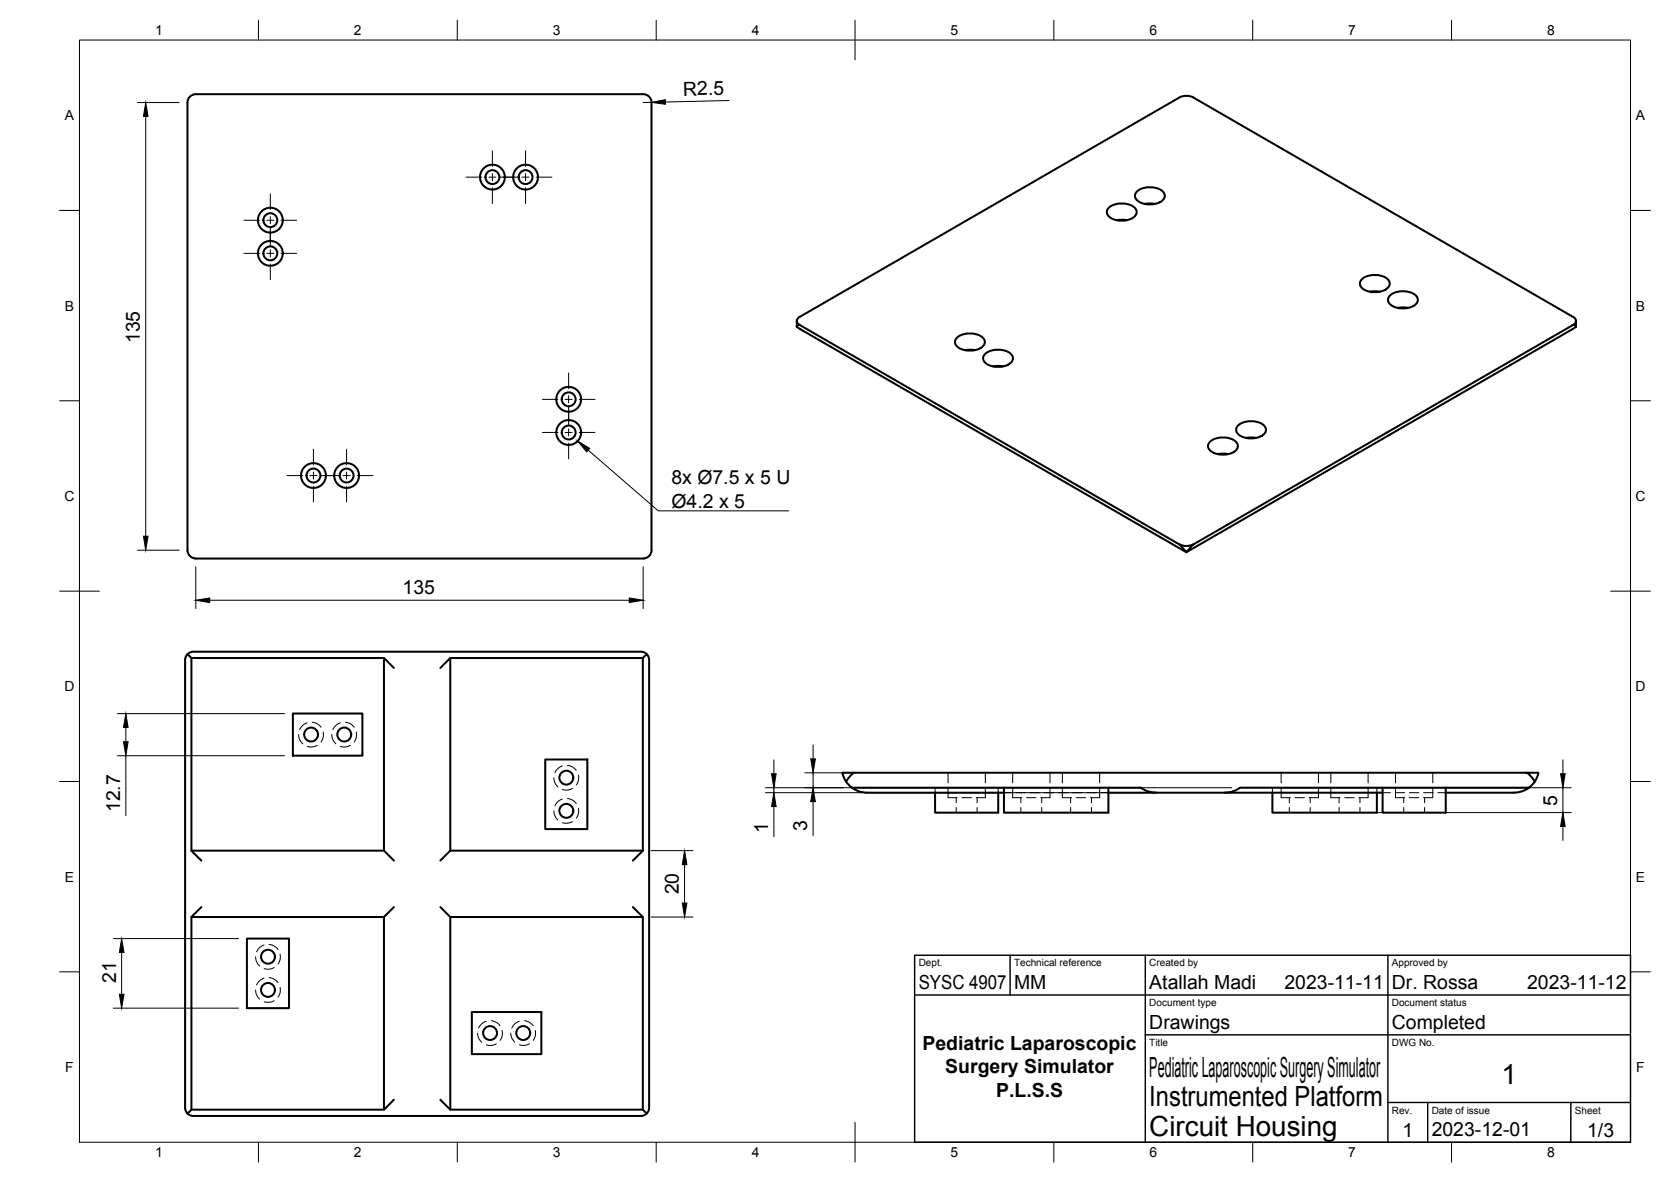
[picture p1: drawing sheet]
<svg xmlns="http://www.w3.org/2000/svg" width="420mm" height="297mm" viewBox="0 0 420 297" stroke-linecap="round" stroke-linejoin="round" font-family="sans-serif">
<!-- layer: Visible -->
<g fill="none" stroke="#000" stroke-width=".51">
<path d="M278.9 52.2a5.2 5.2 0 0 1 6.7 .4 1.82 1.82 0 0 1-1.5 2.5 5.2 5.2 0 0 1-5.6-1.1 1.42 1.42 0 0 1 .4-1.8zM280.8 55.3h2.5M285.9 48.1a5.2 5.2 0 0 1 6.8 .4 1.82 1.82 0 0 1-1.5 2.5 5.2 5.2 0 0 1-5.6-1.1 1.42 1.42 0 0 1 .3-1.8zM287.9 51.2h2.5M342.5 70.1a5.2 5.2 0 0 1 6.7 .5 1.82 1.82 0 0 1-1.4 2.5 5.2 5.2 0 0 1-5.7-1.1 1.42 1.42 0 0 1 .4-1.9zM344.4 73.3h2.5M349.6 74.2a5.2 5.2 0 0 1 6.7 .4 1.82 1.82 0 0 1-1.5 2.6 5.2 5.2 0 0 1-5.6-1.1 1.42 1.42 0 0 1 .4-1.9zM351.5 77.4h2.5M200.3 82.1l98 56.7M200.3 82.1l.3-.4h.5l95.5 55.1 1.7 2M200.3 80.7v1.4M240.7 84.8a5.2 5.2 0 0 1 6.7 .5 1.82 1.82 0 0 1-1.5 2.5 5.2 5.2 0 0 1-5.6-1.1 1.42 1.42 0 0 1 .4-1.9z"/>
<path d="M242.6 88h2.5M247.7 88.9a5.2 5.2 0 0 1 6.8 .4 1.82 1.82 0 0 1-1.5 2.6 5.2 5.2 0 0 1-5.6-1.2 1.42 1.42 0 0 1 .3-1.8zM249.7 92.1h2.5M395.5 81.7a1.06 1.06 0 0 0 .8-1.1 1.06 1.06 0 0 0-.8-1l-95.4-55.1a3.9 3.9 0 0 0-3.6 0l-95.4 55.1a1.08 1.08 0 0 0-.8 1 1.08 1.08 0 0 0 .8 1.1M396.3 82.1l-.3-.4h-.5l-95.4 55.1M396.3 80.7v1.4M396.3 82.1l-98 56.7M304.3 111a5.2 5.2 0 0 1 6.8 .4 1.82 1.82 0 0 1-1.5 2.5 5.2 5.2 0 0 1-5.7-1.1 1.42 1.42 0 0 1 .4-1.8zM306.2 114.1h2.6M311.4 106.9a5.2 5.2 0 0 1 6.7 .4 1.82 1.82 0 0 1-1.5 2.5 5.2 5.2 0 0 1-5.6-1.1 1.42 1.42 0 0 1 .4-1.8zM313.3 110h2.5M47.1 138.3v-112.5a2.08 2.08 0 0 1 2.1-2.1h112.5a2.08 2.08 0 0 1 2.1 2.1v112.5"/>
<path d="M47.1 138.3a2.08 2.08 0 0 0 2.1 2l112.5 .1a2.12 2.12 0 0 0 2.1-2.1M296.5 136.8a3.9 3.9 0 0 0 3.6 0M300.1 136.8l-1.8 1.9M47.2 164.4l-.7 1.3v112.9l.7 1.2M48.1 165.4v48.4l2.5 2.5M73.6 179.3h17.5v10.6h-17.5zM96.5 165.4v48.4l2.5 2.5M113.2 165.4l-2.5 2.5M161.6 165.4h-48.4v48.4M162.6 164.4l-1.3-.6h-112.9l-1.2 .6 .9 1h48.4l2.5 2.5M137.1 190.9h10.6v17.5h-10.6zM212.7 196.4l1.5 1.5"/>
<path d="M214.2 198l72.6-.1 2.1 1 1.7 .3M214.2 197.9l2 1 1.7 .3h34.5M214.9 194.2h-3.1l.9 2.2 1.4-1.7 .8-.5h168.9l.8 .5 1.3 1.7 .9-2.2h-3.1M235.1 199.2v5h15.9v-5M252.4 198v6.2h26.3v-6.2M278.7 199.2h68.9M319.9 199.2v5h26.3v-5M347.6 198v6.2h15.9v-6.2M363.5 199.2h17.2M384.5 198l-72.7-.1-2 1-1.7 .3M384.5 197.9l-2.1 1-1.7 .3M385.9 196.4l-1.4 1.5"/>
<path d="M48.1 213.8h48.4M161.6 213.8l-2.5 2.5M161.6 213.8v-48.4l1-1 .6 1.3v112.9l-.6 1.2-1-.9v-48.5l-2.5-2.4M161.6 213.8h-48.4l-2.5 2.5M50.6 228l-2.5 2.4v48.5M62.1 235.9h10.6v17.5h-10.6zM96.5 230.4v48.5M99 228l-2.5 2.4h-48.4M110.7 228l2.5 2.4h48.4M113.2 230.4v48.5M118.6 254.3h17.5v10.6h-17.5zM99 276.4l-2.5 2.5h-48.4l-.9 .9 1.2 .6h112.9l1.3-.6"/>
<path d="M110.7 276.4l2.5 2.5h48.4"/>
<circle cx="68" cy="55.3" r="3.1"/>
<circle cx="68" cy="55.3" r="1.75"/>
<circle cx="123.8" cy="44.5" r="3.1"/>
<circle cx="123.8" cy="44.5" r="1.75"/>
<circle cx="132.2" cy="44.5" r="3.1"/>
<circle cx="132.2" cy="44.5" r="1.75"/>
<circle cx="68" cy="63.7" r="3.1"/>
<circle cx="68" cy="63.7" r="1.75"/>
<circle cx="78.8" cy="119.5" r="3.1"/>
<circle cx="78.8" cy="119.5" r="1.75"/>
<circle cx="87.2" cy="119.5" r="3.1"/>
<circle cx="87.2" cy="119.5" r="1.75"/>
<circle cx="143" cy="108.7" r="3.1"/>
<circle cx="143" cy="100.3" r="3.1"/>
<circle cx="143" cy="100.3" r="1.75"/>
<circle cx="143" cy="108.7" r="1.75"/>
<circle cx="78.2" cy="184.6" r="1.75"/>
<circle cx="86.6" cy="184.6" r="1.75"/>
<circle cx="142.4" cy="195.4" r="1.75"/>
<circle cx="142.4" cy="203.8" r="1.75"/>
<circle cx="67.4" cy="248.8" r="1.75"/>
<circle cx="67.4" cy="240.4" r="1.75"/>
<circle cx="123.2" cy="259.6" r="1.75"/>
<circle cx="131.6" cy="259.6" r="1.75"/>
</g>
<!-- layer: Hidden -->
<g fill="none" stroke="#000" stroke-width=".25">
<path d="M75.1 184.6l.3 1.5 .7 .8M77.2 181.6l-1.1 .8-.7 1M78.5 181.5l1.3 .4 .9 .9M79.8 187.3l-1.5 .4-1-.1M81.3 183.9l-.1 1.5-.5 1M83.4 184.6l.4 1.5 .7 .8M85.6 181.6l-1.2 .8-.7 1M86.8 181.5l1.3 .4 1 .9M88.1 187.3l-1.4 .4-1.1-.1M89.6 183.9v1.5l-.5 1M139.3 195.4l.3 1.5 .7 .9M141.4 192.5l-1.2 .7-.7 1"/>
<path d="M142.7 192.3l1.3 .4 .9 .9M144 198.1l-1.5 .5-1.1-.2M145.4 194.8v1.4l-.5 1.1M235.1 198v1.2M238.4 197.9v2.6h2.3M238.4 194.2v2.5M247.8 197.9v2.6h-2.4M247.8 194.2v2.5M251 198v1.2M252.4 199.2h1.9M254.6 197.9v2.6h2.3M254.6 194.2v2.5"/>
<path d="M255.4 199.2h2.4M259 199.2h2.4M262.6 199.2h2.4M264 197.9v2.6h-2.3M264 194.2v2.5M266.2 199.2h2.3M267.1 197.9v2.6h2.3M267.1 194.2v2.5M269.7 199.2h2.4M273.3 199.2h2.4M276.5 197.9v2.6h-2.3M276.5 194.2v2.5"/>
<path d="M276.9 199.2h1.8M319.9 198v1.2M322.1 197.9v2.6h2.3M322.1 194.2v2.5M331.5 197.9v2.6h-2.3M331.5 194.2v2.5M334.6 197.9v2.6h2.3M334.6 194.2v2.5M344 197.9v2.6h-2.3M344 194.2v2.5M346.2 198v1.2M347.6 199.2h2"/>
<path d="M350.8 199.2h2.4M350.9 197.9v2.6h2.3M350.9 194.2v2.5M354.4 199.2h2.4M357.9 199.2h2.4M360.3 197.9v2.6h-2.4M360.3 194.2v2.5M361.5 199.2h2M139.3 203.8l.3 1.4 .7 .9M141.4 200.8l-1.2 .7-.7 1M142.7 200.7l1.3 .4 .9 .8M144 206.5l-1.5 .4-1.1-.2"/>
<path d="M145.4 203.1v1.4l-.5 1.1M240.4 200.5v1.2M240.4 202.9v1.3M241.9 200.5h2.4M245.7 200.5v1.2M245.7 202.9v1.3M256.7 200.5v1.2M256.7 202.9v1.3M258.1 200.5h2.4M261.9 200.5v1.2M261.9 202.9v1.3M269.2 200.5v1.2"/>
<path d="M269.2 202.9v1.3M270.6 200.5h2.4M274.4 200.5v1.2M274.4 202.9v1.3M324.2 200.5v1.2M324.2 202.9v1.3M325.6 200.5h2.4M329.4 200.5v1.2M329.4 202.9v1.3M336.7 200.5v1.2M336.7 202.9v1.3M338.1 200.5h2.4"/>
<path d="M341.9 200.5v1.2M341.9 202.9v1.3M353 200.5v1.2M353 202.9v1.3M354.4 200.5h2.4M358.2 200.5v1.2M358.2 202.9v1.3M66.4 237.5l-1.2 .7-.7 1M67.7 237.3l1.2 .4 1 .9M70.4 239.8v1.4l-.5 1.1M64.3 240.4l.1 1 .9 1.4M64.3 248.8l.1 1 .9 1.3"/>
<path d="M66.4 245.8l-1.2 .7-.7 1M67.7 245.7l1.2 .4 1 .8M68.9 243.1l-1.4 .5-1.1-.2M68.9 251.5l-.9 .3-1.6-.1M70.4 248.1v1.4l-.5 1.1M120.1 259.6l.3 1.5 .7 .8M122.2 256.7l-1.1 .7-.7 1M123.5 256.5l1.3 .4 .9 .9M126.3 259v1.4l-.6 1M128.4 259.6l.4 1.5 .7 .8M130.6 256.7l-1.2 .7-.7 1M131.9 256.5l1.2 .4 1 .9"/>
<path d="M134.6 259v1.4l-.5 1M124.8 262.3l-1.5 .4-1-.1M133.1 262.3l-1.4 .4-1.1-.1"/>
</g>
<!-- layer: BORDER -->
<g fill="none" stroke="#000" stroke-width=".25">
<path d="M20 10.1h390v276.9h-390zM65 5.1v5M115 5.1v5M165 5.1v5M215 5.1v10M265 5.1v5M315 5.1v5M365 5.1v5M15 52.9h5M410 52.9h5M15 100.7h5M410 100.7h5"/>
<path d="M15 148.6h10M405 148.6h10M15 196.4h5M410 196.4h5M15 244.2h5M410 244.2h5M65 287v5M115 287v5M165 287v5M215 282.1v9.9M265 287v5M315 287v5"/>
<path d="M365 287v5"/>
</g>
<!-- layer: TITLEBLOCK -->
<path d="M230 240.1h180v46.9h-180zM230 250h180M254 240.1v9.9M288 240.1v46.9M349 240.1v46.9M288 260.1h122M349 277.1h61M359 277.1v9.9M395 277.1v9.9" fill="none" stroke="#000" stroke-width=".36"/>
<!-- layer: Smart Centers -->
<g fill="none" stroke="#000" stroke-width=".25">
<path d="M123.8 37.9v3.9M132.1 37.9v3.9M61.3 55.4h4M67.1 55.4h1.8M68 48.7v4M68 54.4v1.8M68 57.1v4.9M70.7 55.4h3.9M117.2 44.5h3.9M122.9 44.5h1.8M123.8 43.6v1.8M123.8 47.2v3.9"/>
<path d="M125.5 44.5h4.9M131.3 44.5h1.7M132.1 43.6v1.8M132.1 47.2v3.9M134.8 44.5h4M61.3 63.7h4M67.1 63.7h1.8M68 62.8v1.8M68 66.4v3.9M70.7 63.7h3.9M143 93.7v4M143 99.4v1.8"/>
<path d="M72.2 119.5h3.9M77.9 119.5h1.8M78.8 112.9v3.9M78.8 118.6v1.8M80.5 119.5h4.9M86.3 119.5h1.7M87.1 112.9v3.9M87.1 118.6v1.8M89.8 119.5h4M136.4 100.4h3.9M136.4 108.7h3.9M142.1 100.4h1.8"/>
<path d="M142.1 108.7h1.8M143 102.1v4.9M143 107.8v1.8M143 111.4v3.9M145.6 100.4h4M145.6 108.7h4M78.8 122.2v3.9M87.1 122.2v3.9"/>
</g>
<!-- layer: FD_Dimensions -->
<g fill="none" stroke="#000" stroke-width=".25">
<path d="M34.5 25.8h10.5M36.6 29.3v105.5M163.8 25.7l-2.1 .1M183.3 25.3l-16 .3M34.5 138.3h10.5M49.2 142.4v10.5M52.7 150.8h105.5M161.7 142.4v10.5M29.5 179.3h42M29.5 189.9h42M31.6 182.8v3.6M31.6 189.9v15.1"/>
<path d="M192.5 198h117.2M192.5 199.2h96M194.6 191v3.4M194.6 198v1.2M202.4 194.2h10.5M204.4 187.2v3.5M204.4 194.2v3.8M322.1 198h73M393 191v3.4M393 198v6.2M163.7 213.8h10.5M172.1 217.3v9.6"/>
<path d="M194.6 202.7v7.6M204.4 201.5v8.5M322.1 204.2h73M393 207.7v3.5M28.5 235.9h31.5M30.6 239.4v10.5M163.7 230.4h10.5M28.5 253.4h31.5"/>
</g>
<g fill="#000" stroke="#000" stroke-width=".25">
<path d="M36.6 25.8l.6 3.5h-1.1zM163.8 25.7l3.5-.7v1.2zM36.1 134.8h1.1l-.6 3.5zM49.2 150.8l3.5-.5v1.1zM158.2 150.3l3.5 .5-3.5 .6zM31.6 179.3l.6 3.5h-1.1zM31.1 186.4h1.1l-.6 3.5zM194 194.4h1.2l-.6 3.6zM203.9 190.7h1.1l-.6 3.5zM392.4 194.4h1.2l-.6 3.6zM172.1 213.8l.6 3.5h-1.1zM194.6 199.2l.6 3.5h-1.2z"/>
<path d="M204.4 198l.6 3.5h-1.1zM393 204.2l.6 3.5h-1.2zM30.6 235.9l.6 3.5h-1.2zM171.6 226.9h1.1l-.6 3.5zM30 249.9h1.2l-.6 3.5z"/>
</g>
<!-- layer: Hole Notes -->
<path d="M145.2 110.8l3.1 1.9-.8 .9z" fill="#000" stroke="#000" stroke-width=".25"/>
<path d="M147.9 113.1l17.6 15.3h32.8" fill="none" stroke="#000" stroke-width=".25"/>
<g font-size="7">
<text x="289" y="270.6">Pediatric Laparoscopic Surgery Simulator</text>
<text x="377.5" y="272.3">1</text>
<text x="289" y="278.1">Instrumented Platform</text>
<text x="289" y="285.5">Circuit Housing</text>
</g>
<g font-size="4.9">
<text x="171.8" y="24.1" transform="rotate(-1 171.8 24.1)">R2.5</text>
<text x="35.2" y="86.3" transform="rotate(-90 35.2 86.3)">135</text>
<text x="168.8" y="121.7">8x Ø7.5 x 5 U</text>
<text x="168.8" y="127.7">Ø4.2 x 5</text>
<text x="101.2" y="149.4">135</text>
<text x="391.5" y="202.4" transform="rotate(-90 391.5 202.4)">5</text>
<text x="30.2" y="204.1" transform="rotate(-90 30.2 204.1)">12.7</text>
<text x="193.2" y="209.4" transform="rotate(-90 193.2 209.4)">1</text>
<text x="203" y="208.9" transform="rotate(-90 203 208.9)">3</text>
<text x="170.7" y="224.8" transform="rotate(-90 170.7 224.8)">20</text>
<text x="29.2" y="247" transform="rotate(-90 29.2 247)">21</text>
<text x="231" y="248.5">SYSC 4907</text>
<text x="255" y="248.5">MM</text>
<text x="289" y="248.5">Atallah Madi</text>
<text x="323" y="248.5">2023-11-11</text>
<text x="350" y="248.5">Dr. Rossa</text>
<text x="384" y="248.5">2023-11-12</text>
<text x="232" y="263.9">Pediatric Laparoscopic</text>
<text x="289" y="258.6">Drawings</text>
<text x="350" y="258.6">Completed</text>
<text x="237.7" y="269.8">Surgery Simulator</text>
<text x="250.5" y="275.7">P.L.S.S</text>
<text x="352.6" y="285.7">1</text>
<text x="360" y="285.5">2023-12-01</text>
<text x="399.1" y="285.7">1/3</text>
</g>
<g font-size="3.5">
<text x="39" y="8.8">1</text>
<text x="89" y="8.8">2</text>
<text x="139" y="8.8">3</text>
<text x="189" y="8.8">4</text>
<text x="239" y="8.8">5</text>
<text x="289" y="8.8">6</text>
<text x="339" y="8.8">7</text>
<text x="389" y="8.8">8</text>
<text x="16.3" y="30.2">A</text>
<text x="411.3" y="30.2">A</text>
<text x="16.3" y="78">B</text>
<text x="411.3" y="78">B</text>
<text x="16.2" y="125.9">C</text>
<text x="411.2" y="125.9">C</text>
<text x="16.2" y="173.7">D</text>
<text x="411.2" y="173.7">D</text>
<text x="16.3" y="221.6">E</text>
<text x="411.3" y="221.6">E</text>
<text x="16.4" y="269.4">F</text>
<text x="411.4" y="269.4">F</text>
<text x="39" y="290.8">1</text>
<text x="89" y="290.8">2</text>
<text x="139" y="290.8">3</text>
<text x="189" y="290.8">4</text>
<text x="239" y="290.8">5</text>
<text x="289" y="290.8">6</text>
<text x="339" y="290.8">7</text>
<text x="389" y="290.8">8</text>
</g>
<g font-size="2.5">
<text x="231" y="242.9">Dept.</text>
<text x="255" y="242.9">Technical reference</text>
<text x="289" y="242.9">Created by</text>
<text x="350" y="242.9">Approved by</text>
<text x="289" y="252.8">Document type</text>
<text x="350" y="252.8">Document status</text>
<text x="289" y="262.9">Title</text>
<text x="350" y="262.9">DWG No.</text>
<text x="350" y="279.9">Rev.</text>
<text x="360" y="279.9">Date of issue</text>
<text x="396" y="279.9">Sheet</text>
</g>
</svg>
